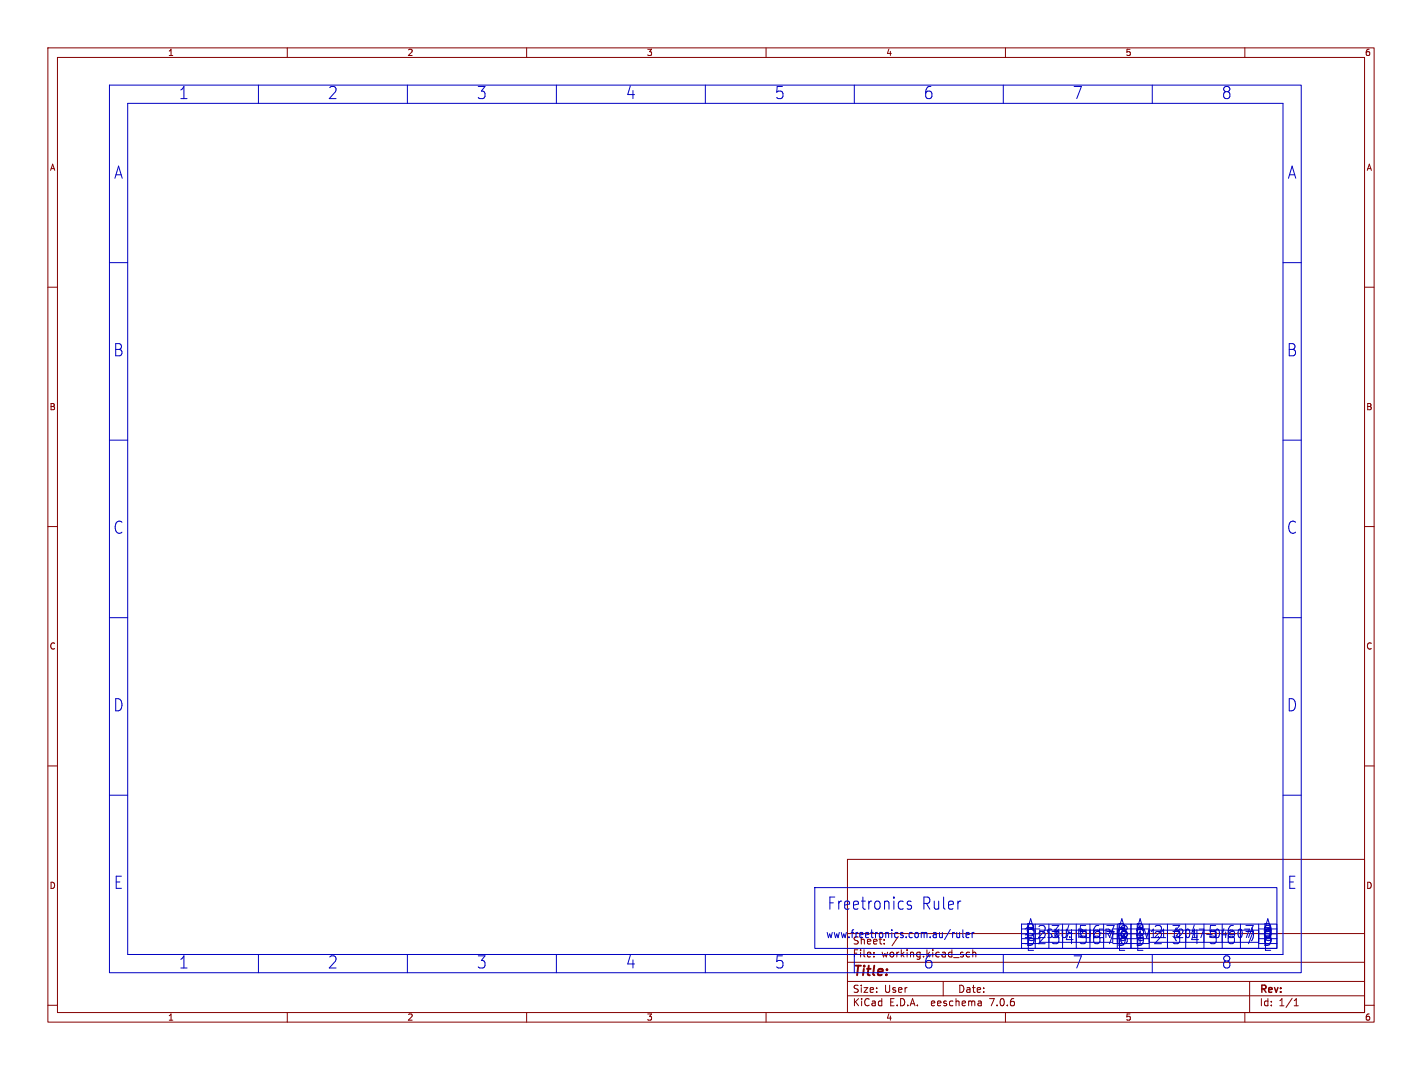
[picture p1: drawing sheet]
<svg xmlns="http://www.w3.org/2000/svg" width="297mm" height="224mm" viewBox="0 0 297 224" stroke-linecap="round" stroke-linejoin="round" font-family="sans-serif">
<g fill="none" stroke="#840000" stroke-width=".21">
<path d="M10 10h277v203.5h-277zM12 12h273v199.5h-273zM60 10v2M110 10v2M160 10v2M210 10v2M260 10v2M10 60h2M285 60h2M10 110h2M285 110h2M10 160h2"/>
<path d="M285 160h2M177 179.5h108v32h-108zM177 195h108M182.5 199.8v.1M182.5 199v.1M184.7 197.1v.1M187.6 195.6l-1.3 2M202.5 199l-.4-.1-.3 .3 .2 .6h.5M203.2 199l.2-.1 .3 .1 .1 .9M203.2 198.4v1.5M10 210h2M60 211.5v2"/>
<path d="M110 211.5v2M160 211.5v2M177 208h108M177 205h108M177 201h108M197 205v3M204.9 209.2l.1 .9M205 210l-.2 .1M205 209.5h-.2M210 211.5v2M260 211.5v2M261 205v6.5"/>
<path d="M270.3 210.1h.9M270.3 209l.4-.4v1.5M285 210h2"/>
</g>
<g fill="none" stroke="#0000c2" stroke-width=".21">
<path d="M22.9 17.8h248.9v185.4h-248.9zM54 17.8v3.8M85.1 17.8v3.8M116.2 17.8v3.8M147.3 17.8v3.8M178.4 17.8v3.8M209.5 17.8v3.8M240.7 17.8v3.8M26.7 21.6h241.3v177.8h-241.3zM22.9 54.9h3.8M268 54.9h3.8M22.9 91.9h3.8"/>
<path d="M268 91.9h3.8M22.9 129h3.8M268 129h3.8M22.9 166.1h3.8M268 166.1h3.8M54 199.4v3.8M85.1 199.4v3.8M116.2 199.4v3.8M147.3 199.4v3.8M170.2 185.4h96.5v12.7h-96.5zM178.4 199.4v3.8M190.3 188.4l-.5-.2a.44 .44 0 0 0-.3 .5 .44 .44 0 0 0 .3 .4h.3a.44 .44 0 0 1 .3 .4 .44 .44 0 0 1-.3 .4l-.6-.1"/>
<path d="M199 194.8v1.1M199.4 194.8l-.4 .3M199.8 194.8l.1 1 .3 .1 .2-.2M200.4 194.8v1.1M201.1 194.2v1.4l.2 .3M201.8 195.3l.6-.1v-.3l-.4-.1-.2 .2v.8h.6M203 194.8v1.1M203.4 194.8l-.4 .3M209.5 199.4v3.8M213.4 193h22.8v5.1h-22.8zM217.2 194.3h15.2M217.2 196.8h15.2"/>
<path d="M236.2 193h30.5v5.1h-30.5zM240 194.3h22.9M240 196.8h22.9M240.7 199.4v3.8M241.3 193.6l.3-.3h.6l.4 .5M250.4 194.1h1.1l-.7 1.8"/>
</g>
<g font-size="3.5" fill="#0000c2">
<text x="37.3" y="20.9">1</text>
<text x="68.4" y="20.9">2</text>
<text x="99.6" y="20.9">3</text>
<text x="130.7" y="20.9">4</text>
<text x="161.8" y="20.9">5</text>
<text x="192.9" y="20.9">6</text>
<text x="224" y="20.9">7</text>
<text x="255.1" y="20.9">8</text>
<text x="23.8" y="37.6">A</text>
<text x="268.9" y="37.6">A</text>
<text x="23.6" y="74.7">B</text>
<text x="268.7" y="74.7">B</text>
<text x="23.6" y="111.7">C</text>
<text x="268.7" y="111.7">C</text>
<text x="23.6" y="148.8">D</text>
<text x="268.7" y="148.8">D</text>
<text x="23.7" y="185.9">E</text>
<text x="268.8" y="185.9">E</text>
<text x="172.7" y="190.3">Freetronics</text>
<text x="192.4" y="190.3">Ruler</text>
<text x="214.1" y="196.8">C</text>
<text x="214.3" y="194.8">A</text>
<text x="216.6" y="197.5">2</text>
<text x="216.6" y="196.2">2</text>
<text x="219.4" y="197.5">3</text>
<text x="219.4" y="196.2">3</text>
<text x="222.3" y="197.5">4</text>
<text x="222.3" y="196.2">4</text>
<text x="225.1" y="197.5">5</text>
<text x="225.1" y="196.2">5</text>
<text x="228" y="197.5">6</text>
<text x="228" y="196.2">6</text>
<text x="230.8" y="196.2">7</text>
<text x="233.2" y="196.8">C</text>
<text x="233.2" y="195.8">B</text>
<text x="233.3" y="194.8">A</text>
<text x="233.7" y="197.5">8</text>
<text x="237" y="195.8">B</text>
<text x="237" y="197.8">D</text>
<text x="237" y="196.2">1</text>
<text x="237" y="197.5">1</text>
<text x="237.1" y="194.8">A</text>
<text x="240.8" y="197.5">2</text>
<text x="244.7" y="197.5">3</text>
<text x="244.7" y="196.2">3</text>
<text x="248.5" y="196.2">4</text>
<text x="248.5" y="197.5">4</text>
<text x="252.3" y="196.2">5</text>
<text x="252.3" y="197.5">5</text>
<text x="256.1" y="196.2">6</text>
<text x="256.1" y="197.5">6</text>
<text x="259.9" y="196.2">7</text>
<text x="259.9" y="197.5">7</text>
<text x="263.7" y="195.8">B</text>
<text x="263.7" y="196.2">8</text>
<text x="263.7" y="197.5">8</text>
<text x="263.8" y="194.8">A</text>
<text x="37.3" y="202.5">1</text>
<text x="68.4" y="202.5">2</text>
<text x="99.6" y="202.5">3</text>
<text x="130.7" y="202.5">4</text>
<text x="161.8" y="202.5">5</text>
<text x="192.9" y="202.5">6</text>
<text x="214.2" y="198.9">E</text>
<text x="224" y="202.5">7</text>
<text x="255.1" y="202.5">8</text>
<text x="263.8" y="198.9">E</text>
</g>
<text font-size="2.8" fill="#840000" x="178" y="204.4">Title:</text>
<text font-size="2.3" fill="#0000c2" x="172.5" y="196.1">www.freetronics.com.au/ruler</text>
<g font-size="2.1" fill="#0000c2">
<text x="178" y="197.5">Sheet:</text>
<text x="186.2" y="197.5">/</text>
</g>
<g font-size="2.1" fill="#840000">
<text x="178" y="200.2">File:</text>
<text x="184.1" y="200.2">working.kicad_sch</text>
<text x="178" y="207.6">Size:</text>
<text x="184.7" y="207.6">User</text>
<text x="200" y="207.6">Date:</text>
<text x="263" y="207.8">Rev:</text>
<text x="178" y="210.4">KiCad</text>
<text x="185.7" y="210.4">E.D.A.</text>
<text x="194.6" y="210.4">eeschema</text>
<text x="207" y="210.4">7.0.6</text>
<text x="263" y="210.4">Id:</text>
<text x="267.1" y="210.4">1/1</text>
</g>
<g font-size="1.8" fill="#840000">
<text x="35" y="11.9">1</text>
<text x="85" y="11.9">2</text>
<text x="135" y="11.9">3</text>
<text x="185" y="11.9">4</text>
<text x="235" y="11.9">5</text>
<text x="285" y="11.9">6</text>
<text x="10.3" y="35.9">A</text>
<text x="285.3" y="35.9">A</text>
<text x="10.3" y="85.9">B</text>
<text x="285.3" y="85.9">B</text>
<text x="10.3" y="135.9">C</text>
<text x="285.3" y="135.9">C</text>
<text x="10.3" y="185.9">D</text>
<text x="285.3" y="185.9">D</text>
<text x="35" y="213.4">1</text>
<text x="85" y="213.4">2</text>
<text x="135" y="213.4">3</text>
<text x="185" y="213.4">4</text>
<text x="235" y="213.4">5</text>
<text x="285" y="213.4">6</text>
</g>
</svg>
